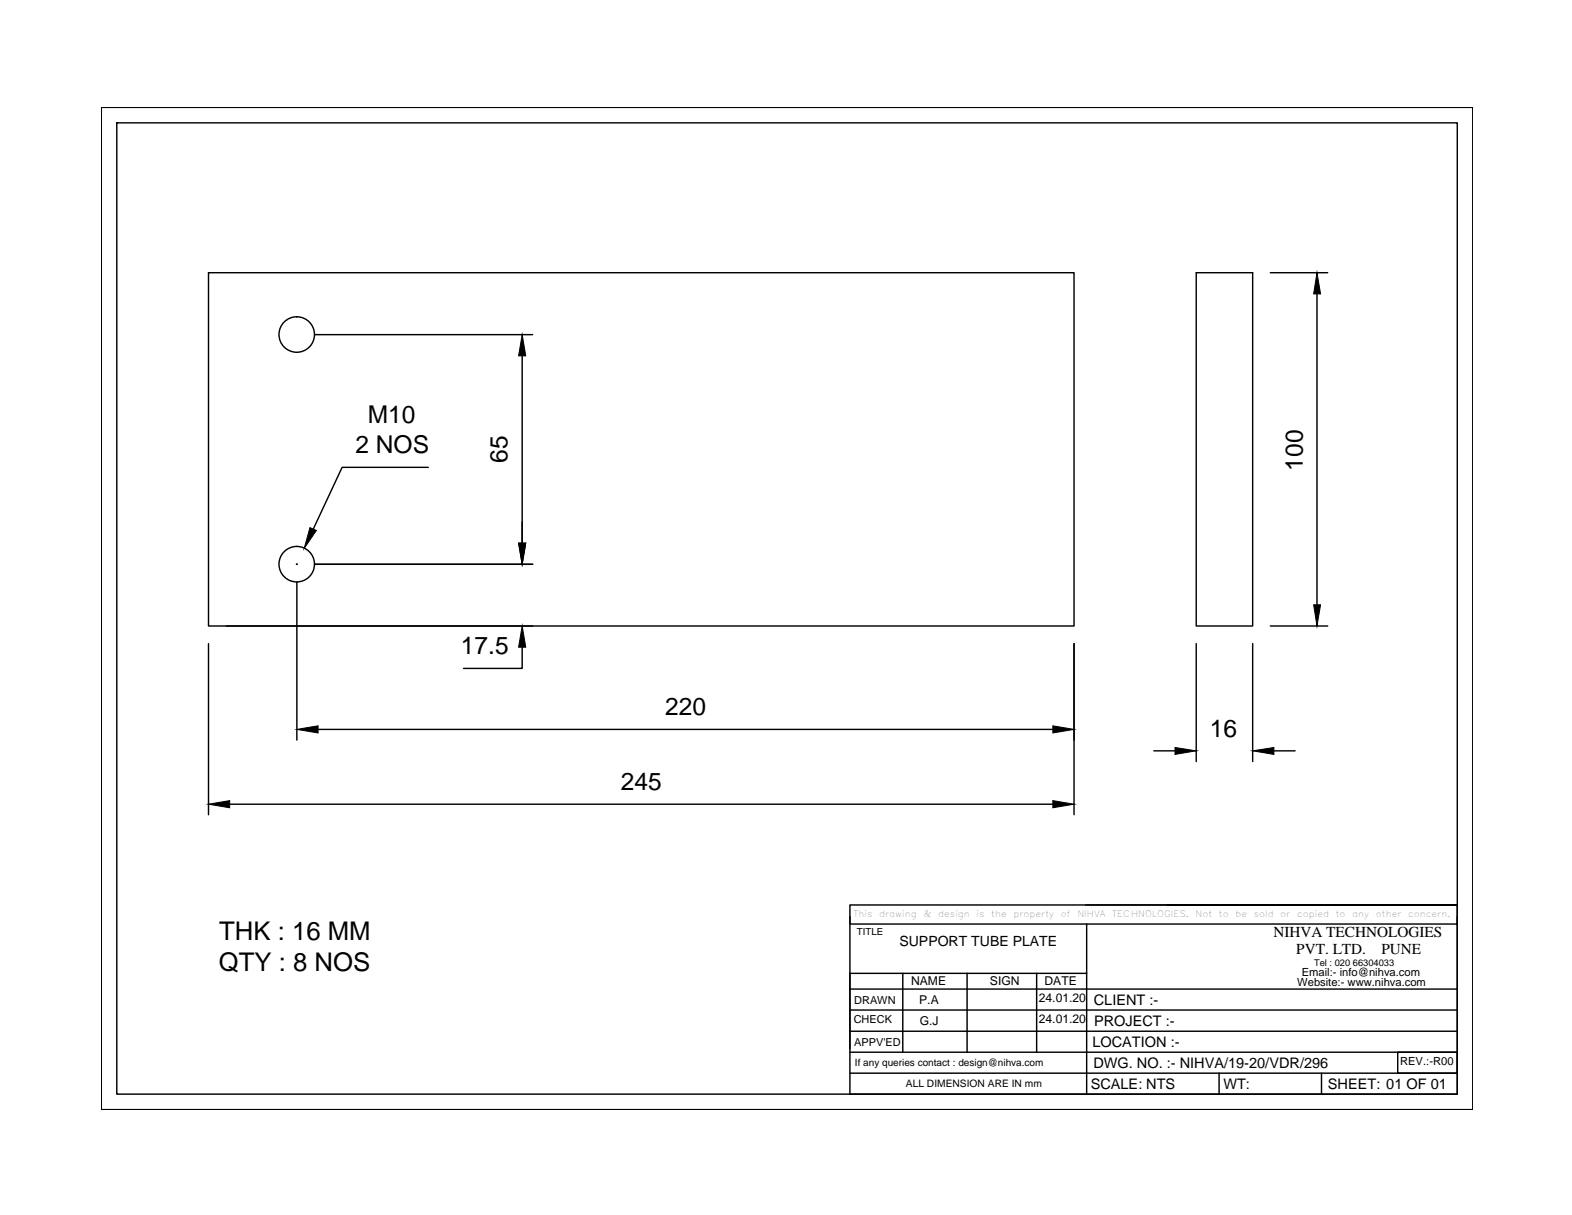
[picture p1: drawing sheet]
<svg xmlns="http://www.w3.org/2000/svg" width="279mm" height="216mm" viewBox="0 0 279 216" stroke-linecap="round" stroke-linejoin="round" font-family="sans-serif">
<!-- layer: 0 -->
<g fill="none" stroke="#000" stroke-width=".25">
<path d="M18 19.1h243.8v178.1h-243.8zM20.8 21.8h238.2v172.6h-238.2zM37.1 48.5h153.8v62.7h-153.8zM55.9 59.5h38.8M212.6 48.5h10v62.7h-10zM225.8 48.5h10.2M234.1 52.2v55.3M92.8 63.2v33.3M76.1 83h-15.3l-5.1 11M37.1 114.4v30.4M40.2 111.2h54.5M52.7 100.3h.1"/>
<path d="M52.8 100.2v.1M52.8 103.4v28.1M55.9 100.3h38.8M92.8 115v3.8h-10.4M190.9 114.4v30.4M212.6 114.4v20.9M222.6 114.4v20.9M225.8 111.2h10.2M56.5 129.6h130.6M205.1 133.4h3.7M226.4 133.4h3.8M40.8 142.9h146.3"/>
<path d="M151.1 160.8h107.9v3.4h-107.9zM151.1 172.9v13.5M151.1 162.9v31.5h107.9v-31.5M151.1 179.5h107.9M151.1 175.8h107.9M151.1 173h42M160.5 173v14M171.9 173v14M184.2 173v14M193 160.8h66h-51.5M193.1 164.2v30.2M151.1 187h107.9"/>
<path d="M151.1 183.2h107.9M151.1 190.7h107.9M216.7 190.7v3.7M234.9 190.7v3.7M248.4 187h10.6v3.7h-10.6z"/>
<circle cx="52.7" cy="59.4" r="3.2"/>
<circle cx="52.7" cy="100.3" r="3.2"/>
</g>
<path d="M234.1 48.5l.6 3.7h-1.2zM92.8 59.5l.6 3.7h-1.2zM55.1 93.8l1.1 .5-2.1 3.1zM92.2 96.5h1.2l-.6 3.8zM92.8 111.2l.6 3.8h-1.2zM233.5 107.5h1.2l-.6 3.7zM52.8 129.6l3.7-.6v1.2zM187.1 129l3.8 .6-3.8 .6zM208.8 132.8l3.8 .6-3.8 .7zM222.6 133.4l3.8-.6v1.3zM37.1 142.9l3.7-.6v1.2zM187.1 142.3l3.8 .6-3.8 .6z" fill="#000" stroke="#000" stroke-width=".18"/>
<g font-size="4.6">
<text x="39" y="167">THK : 16 MM</text>
<text x="38.9" y="172.5">QTY : 8 NOS</text>
</g>
<g font-size="4.4">
<text x="65.4" y="75.2">M10</text>
<text x="63.2" y="80.5">2 NOS</text>
<text x="90.2" y="82.3" transform="rotate(-90 90.2 82.3)">65</text>
<text x="231.5" y="83.6" transform="rotate(-90 231.5 83.6)">100</text>
<text x="81.9" y="116.2">17.5</text>
<text x="118.2" y="127.1">220</text>
<text x="215" y="130.9">16</text>
<text x="110.3" y="140.3">245</text>
</g>
<g font-size="2.7">
<text x="226.3" y="166.5">NIHVA TECHNOLOGIES</text>
<text x="230.4" y="169.6">PVT. LTD.</text>
<text x="245.5" y="169.6">PUNE</text>
</g>
<g font-size="2.6">
<text x="194.4" y="178.5">CLIENT :-</text>
<text x="194.2" y="186">LOCATION :-</text>
<text x="194.5" y="182.3">PROJECT :-</text>
<text x="194.3" y="189.7">DWG. NO. :- NIHVA/19-20/VDR/296</text>
<text x="193.9" y="193.4">SCALE: NTS</text>
<text x="217.4" y="193.4">WT:</text>
<text x="236" y="193.4">SHEET: 01 OF 01</text>
</g>
<text font-size="2.5" x="159.9" y="168">SUPPORT TUBE PLATE</text>
<g font-size="2.2">
<text x="161.9" y="175">NAME</text>
<text x="163.4" y="178.4">P.A</text>
<text x="176" y="175">SIGN</text>
<text x="184.6" y="178">24.01.20</text>
<text x="185.6" y="175">DATE</text>
<text x="163.5" y="182.1">G.J</text>
<text x="184.6" y="181.8">24.01.20</text>
</g>
<g font-size="2">
<text x="231.4" y="173.5">Email:- info@nihva.com</text>
<text x="230.6" y="175.2">Website:- www.nihva.com</text>
<text x="248.8" y="189.2">REV.:-R00</text>
</g>
<g font-size="1.9">
<text x="151.8" y="178.4">DRAWN</text>
<text x="151.7" y="181.7">CHECK</text>
<text x="151.8" y="185.9">APPV'ED</text>
</g>
<g font-size="1.8">
<text x="151.9" y="189.4">If any queries contact : design@nihva.com</text>
<text x="161" y="193.2">ALL DIMENSION ARE IN mm</text>
</g>
<g font-size="1.7">
<text x="152.3" y="166.1">TITLE</text>
<text x="233.6" y="171.6">Tel : 020 66304033</text>
</g>
<g font-size="1.6">
<text x="151.7" y="162.9">This</text>
<text x="156.3" y="162.9">drawing</text>
<text x="164.1" y="162.9">&amp;</text>
<text x="166.8" y="162.9">design</text>
<text x="173.6" y="162.9">is</text>
<text x="176.2" y="162.9">the</text>
<text x="180.1" y="162.9">property</text>
<text x="188.6" y="162.9">of</text>
<text x="191.5" y="162.9">NIHVA</text>
<text x="197.7" y="162.9">TECHNOLOGIES.</text>
<text x="212.5" y="162.9">Not</text>
<text x="216.6" y="162.9">to</text>
<text x="219.6" y="162.9">be</text>
<text x="222.8" y="162.9">sold</text>
<text x="227.6" y="162.9">or</text>
<text x="230.5" y="162.9">copied</text>
<text x="237.4" y="162.9">to</text>
<text x="240.3" y="162.9">any</text>
<text x="244.5" y="162.9">other</text>
<text x="250.3" y="162.9">concern.</text>
</g>
</svg>
